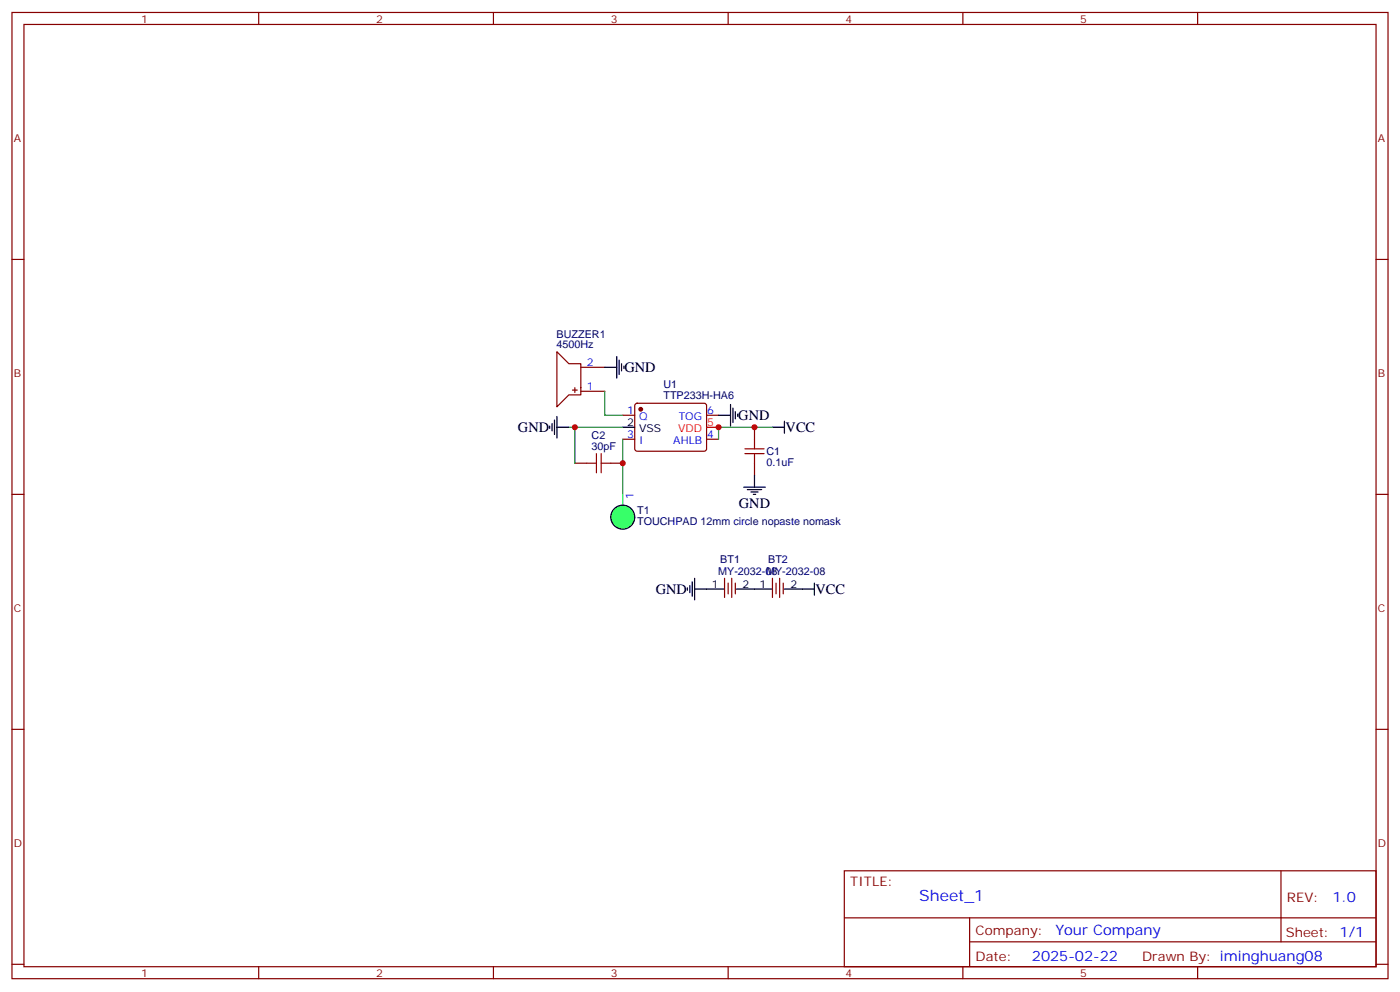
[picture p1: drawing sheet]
<svg xmlns="http://www.w3.org/2000/svg" width="412mm" height="292mm" viewBox="0 0 412 292" stroke-linecap="round" stroke-linejoin="round" font-family="sans-serif">
<g fill="none" stroke="#870000" stroke-width=".35">
<path d="M3.5 3.7h405.4v284.3h-405.4zM7.1 7.2h398.2v277.3h-398.2zM76.2 3.7v3.5M145.3 3.7v3.5M214.5 3.7v3.5M283.6 3.7v3.5M352.8 3.7v3.5M3.5 76.3h3.6M405.3 76.3h3.6M187.2 118.9l.5-.2h20l.4 .7v13l-.7 .4-20-.1-.4-.6v-12.7zM183.4 122.2h3.6M183.4 129.3h3.6"/>
<path d="M208.1 122.2h3.6M208.1 129.3h3.6M3.5 145.5h3.6M405.3 145.5h3.6M213.4 170.2v5.6M214.5 171.6v3.2M215.5 170.2v5.6M216.6 171.6v3.2M3.5 214.6h3.6M405.3 214.6h3.6M248.7 256.3h156.6v28.2h-156.6zM377.3 256.3v20.9"/>
<path d="M248.7 270.1h156.5M285.6 277.2h119.6M285.6 270.1v14.1M3.5 283.8h3.6M76.2 284.5v3.5M145.3 284.5v3.5M214.5 284.5v3.5M283.6 284.5v3.5M352.8 284.5v3.5M405.3 283.8h3.6"/>
</g>
<path d="M183.4 125.7h3.6M208.1 173.4h5.3M217 173.4h5.2" fill="none" stroke="#000" stroke-width=".35"/>
<circle cx="188.7" cy="120.4" r=".53" fill="#870000" stroke="#870000" stroke-width=".35"/>
<path d="M208.1 125.7h3.6" fill="none" stroke="#f00" stroke-width=".35"/>
<path d="M183.4 145.1v7.1" fill="none" stroke="#3f6" stroke-width=".35"/>
<circle cx="183.4" cy="152.2" r="3.5" fill="#3f6" stroke="#000" stroke-width=".35"/>
<g fill="none" stroke="#870000" stroke-width=".35">
<path d="M164 103.5l3.6 3.5h3.5v9.2h-3.5l-3.6 3.5zM168.6 114.8h1.4M169.3 114.1v1.4M171.1 115.1h7.1M171.1 108.1h7.1M169.3 136.3h3.6M179.9 136.3h3.5M222.2 125.7v3.6M222.2 136.3v3.5M227.5 170.2v5.6M228.6 171.6v3.2M229.7 170.2v5.6"/>
<path d="M230.7 171.6v3.2"/>
</g>
<g fill="none" stroke="#000" stroke-width=".35">
<path d="M178.2 108.1h3.5M181.7 104.9v6.4M182.4 106v4.2M183.1 107v2.1M183.8 107.7v.7M215.2 119v6.4M161.9 125.4v.7M162.6 124.7v2.1M163.3 123.6v4.2M164 125.7h3.6M164 122.6v6.3M211.7 122.2h3.5"/>
<path d="M215.9 120.1v4.2M216.6 121.1v2.2M217.3 121.8v.8M222.2 139.8v3.6M227.5 125.7h3.6M231.1 124v3.5M219.1 143.4h6.3M220.1 144.1h4.3M221.2 144.8h2.1M221.9 145.5h.7M202.5 173v.7M203.2 172.3v2.1"/>
<path d="M203.9 171.2v4.3M204.6 173.4h3.5M204.6 170.2v6.3M222.2 173.4h5.3M231.1 173.4h8.8M239.9 171.6v3.5"/>
</g>
<path d="M178.2 115.1v7.1h5.2M167.6 125.7h15.8M169.3 125.7v10.6M183.4 129.3v15.8M227.5 125.7h-15.8v3.6" fill="none" stroke="#008700" stroke-width=".35"/>
<path d="M172.9 136.3h2.8M175.7 133.5v5.6M177.1 136.3h2.8M177.1 133.5v5.6M219.4 133.5h5.7M219.4 132.1h5.7M222.2 129.3v2.8M222.2 133.5v2.8" fill="none" stroke="#a10000" stroke-width=".35"/>
<g fill="#c00">
<circle cx="211.7" cy="125.7" r=".88"/>
<circle cx="222.3" cy="125.7" r=".88"/>
<circle cx="183.4" cy="136.3" r=".88"/>
<circle cx="169.3" cy="125.7" r=".88"/>
</g>
<text font-size="4.6" fill="#00f" x="270.8" y="265.3">Sheet_1</text>
<g font-size="4.2">
<text x="184" y="109.5">GND</text>
<text x="217.5" y="123.6">GND</text>
<text x="152.6" y="127.2">GND</text>
<text x="231.4" y="127.1">VCC</text>
<text x="217.7" y="149.4">GND</text>
<text x="193.1" y="174.8">GND</text>
<text x="240.3" y="174.8">VCC</text>
</g>
<g font-size="4.2" fill="#00f">
<text x="392.5" y="265.5">1.0</text>
<text x="310.9" y="275.1">Your Company</text>
<text x="304" y="282.9">2025-02-22</text>
</g>
<g font-size="3.9" fill="#800">
<text x="250.5" y="260.8">TITLE:</text>
<text x="379.1" y="265.5">REV:</text>
<text x="287.4" y="275">Company:</text>
<text x="378.7" y="275.7">Sheet: 1/1</text>
<text x="287.4" y="282.7">Date:</text>
<text x="336.4" y="282.8">Drawn By: iminghuang08</text>
</g>
<g font-size="3.2" fill="#800">
<text x="41.6" y="6.7">1</text>
<text x="110.8" y="6.7">2</text>
<text x="179.9" y="6.7">3</text>
<text x="249.1" y="6.7">4</text>
<text x="318.2" y="6.7">5</text>
<text x="4.1" y="41.8">A</text>
<text x="405.9" y="41.8">A</text>
<text x="4.1" y="110.9">B</text>
<text x="405.9" y="110.9">B</text>
<text x="4.1" y="180.1">C</text>
<text x="405.9" y="180.1">C</text>
<text x="4.1" y="249.2">D</text>
<text x="405.9" y="249.2">D</text>
<text x="41.6" y="287.5">1</text>
<text x="110.8" y="287.5">2</text>
<text x="179.9" y="287.5">3</text>
<text x="249.1" y="287.5">4</text>
<text x="318.2" y="287.5">5</text>
</g>
<g font-size="3.2" fill="#000080">
<text x="163.9" y="99.3">BUZZER1</text>
<text x="163.9" y="102.4">4500Hz</text>
<text x="195.4" y="117.4">TTP233H-HA6</text>
<text x="195.4" y="114.2">U1</text>
<text x="174.3" y="129.3">C2</text>
<text x="174.3" y="132.4">30pF</text>
<text x="225.8" y="137.1">0.1uF</text>
<text x="225.8" y="133.9">C1</text>
<text x="187.7" y="154.4">TOUCHPAD 12mm circle nopaste nomask</text>
<text x="187.7" y="151.2">T1</text>
<text x="212.2" y="165.6">BT1</text>
<text x="226.3" y="165.6">BT2</text>
<text x="211.6" y="169.2">MY-2032-08</text>
<text x="225.7" y="169.2">MY-2032-08</text>
</g>
<g font-size="3.2" fill="#00f">
<text x="172.9" y="107.7">2</text>
<text x="172.9" y="114.8">1</text>
<text x="184.8" y="121.8">1</text>
<text x="188.3" y="123.6">Q</text>
<text x="199.9" y="123.6">TOG</text>
<text x="208.3" y="121.8">6</text>
<text x="184.8" y="128.9">3</text>
<text x="188.3" y="130.7">I</text>
<text x="198.3" y="130.7">AHLB</text>
<text x="208.3" y="128.9">4</text>
<text x="186.6" y="146.9" transform="rotate(-90 186.6 146.9)">1</text>
</g>
<g font-size="3.2">
<text x="184.8" y="125.4">2</text>
<text x="188.3" y="127.1">VSS</text>
<text x="209.6" y="173">1</text>
<text x="218.7" y="173">2</text>
<text x="223.8" y="173">1</text>
<text x="232.8" y="173">2</text>
</g>
<g font-size="3.2" fill="#f00">
<text x="208.3" y="125.4">5</text>
<text x="199.8" y="127.1">VDD</text>
</g>
</svg>
